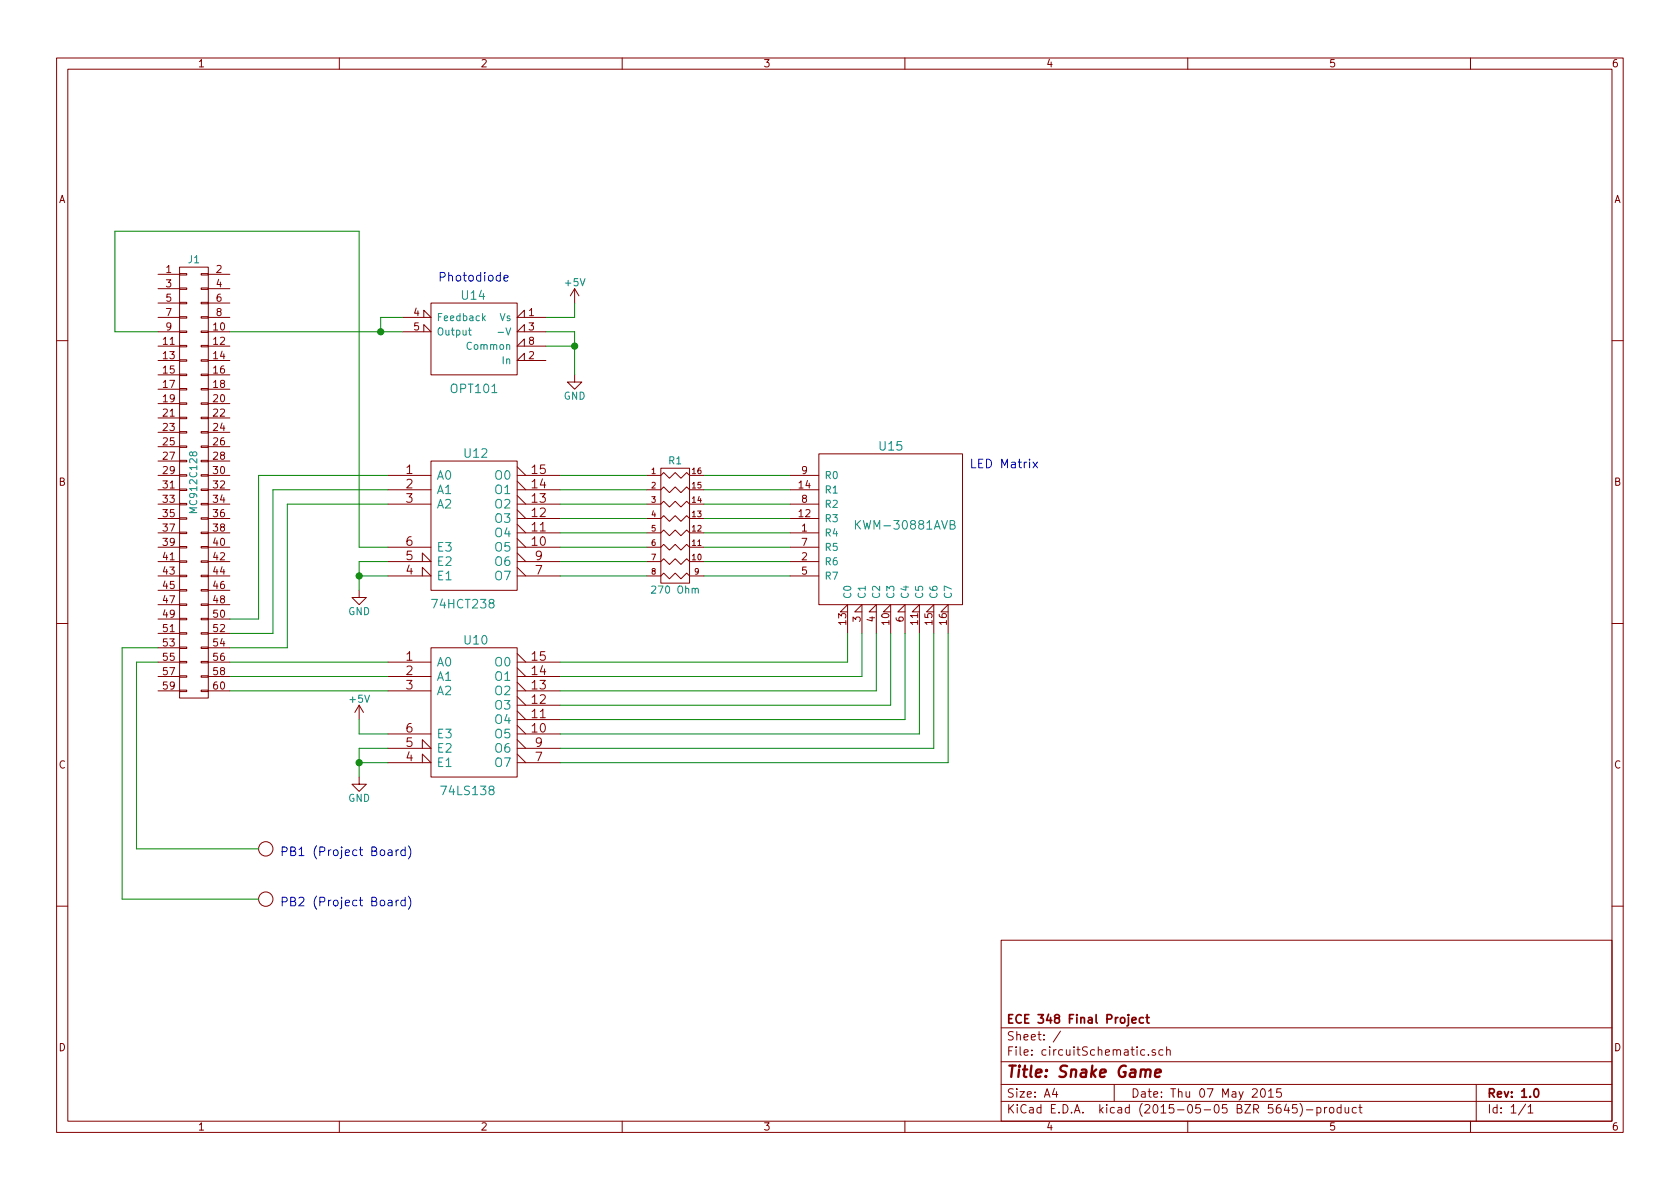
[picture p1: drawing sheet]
EESchema Schematic File Version 2
LIBS:power
LIBS:device
LIBS:transistors
LIBS:conn
LIBS:linear
LIBS:regul
LIBS:74xx
LIBS:cmos4000
LIBS:adc-dac
LIBS:memory
LIBS:xilinx
LIBS:microcontrollers
LIBS:dsp
LIBS:microchip
LIBS:analog_switches
LIBS:motorola
LIBS:texas
LIBS:intel
LIBS:audio
LIBS:interface
LIBS:digital-audio
LIBS:philips
LIBS:display
LIBS:cypress
LIBS:siliconi
LIBS:opto
LIBS:atmel
LIBS:contrib
LIBS:valves
LIBS:custom_comp
LIBS:circuitSchematic-cache
EELAYER 25 0
EELAYER END
$Descr A4 11693 8268
encoding utf-8
Sheet 1 1
Title "Snake Game"
Date "Thu 07 May 2015"
Rev "1.0"
Comp "ECE 348 Final Project"
Comment1 ""
Comment2 ""
Comment3 ""
Comment4 ""
$EndDescr
$Comp
L 74LS138 U12
U 1 1
P 3300 3650
F 0 "U12" H 3400 4150 60  0000 R CNN
F 1 "74HCT238" H 3450 3101 60  0000 R CNN
F 2 "" H 3300 3650 60  0000 C CNN
F 3 "" H 3300 3650 60  0000 C CNN
	1    3300 3650
	1    0    0    -1  
$EndComp
$Comp
L CONN_02X30 J1
U 1 1
P 1350 3350
F 0 "J1" H 1350 4900 50  0000 C CNN
F 1 "MC912C128" V 1350 3350 50  0000 C CNN
F 2 "" H 1350 2850 60  0000 C CNN
F 3 "" H 1350 2850 60  0000 C CNN
	1    1350 3350
	1    0    0    -1  
$EndComp
$Comp
L 74LS138 U10
U 1 1
P 3300 4950
F 0 "U10" H 3400 5450 60  0000 R CNN
F 1 "74LS138" H 3450 4401 60  0000 R CNN
F 2 "" H 3300 4950 60  0000 C CNN
F 3 "" H 3300 4950 60  0000 C CNN
	1    3300 4950
	1    0    0    -1  
$EndComp
$Comp
L KWM-30881AVB U15
U 1 1
P 6200 3650
F 0 "U15" H 6200 4200 60  0000 C CNN
F 1 "KWM-30881AVB" H 6300 3650 60  0000 C CNN
F 2 "" H 6300 3650 60  0000 C CNN
F 3 "" H 6300 3650 60  0000 C CNN
	1    6200 3650
	1    0    0    -1  
$EndComp
$Comp
L GND #PWR?
U 1 1
P 2500 5400
F 0 "#PWR?" H 2500 5150 50  0001 C CNN
F 1 "GND" H 2500 5250 50  0000 C CNN
F 2 "" H 2500 5400 60  0000 C CNN
F 3 "" H 2500 5400 60  0000 C CNN
	1    2500 5400
	1    0    0    -1  
$EndComp
$Comp
L +5V #PWR?
U 1 1
P 2500 5000
F 0 "#PWR?" H 2500 4850 50  0001 C CNN
F 1 "+5V" H 2500 5140 50  0000 C CNN
F 2 "" H 2500 5000 60  0000 C CNN
F 3 "" H 2500 5000 60  0000 C CNN
	1    2500 5000
	1    0    0    -1  
$EndComp
$Comp
L GND #PWR?
U 1 1
P 2500 4100
F 0 "#PWR?" H 2500 3850 50  0001 C CNN
F 1 "GND" H 2500 3950 50  0000 C CNN
F 2 "" H 2500 4100 60  0000 C CNN
F 3 "" H 2500 4100 60  0000 C CNN
	1    2500 4100
	1    0    0    -1  
$EndComp
Text Notes 6750 3250 0    60   ~ 0
LED Matrix
$Comp
L Circle H?
U 1 1
P 1850 5900
F 0 "H?" H 1656 5900 60  0001 C CNN
F 1 "PB1 (Project Board)" H 1850 5750 60  0001 C CNN
F 2 "" H 1850 5750 60  0000 C CNN
F 3 "" H 1850 5750 60  0000 C CNN
	1    1850 5900
	1    0    0    -1  
$EndComp
$Comp
L Circle H?
U 1 1
P 1850 6250
F 0 "H?" H 1656 6250 60  0001 C CNN
F 1 "PB1 (Project Board)" H 1850 6100 60  0001 C CNN
F 2 "" H 1850 6100 60  0000 C CNN
F 3 "" H 1850 6100 60  0000 C CNN
	1    1850 6250
	1    0    0    -1  
$EndComp
Text Notes 1950 5950 0    60   ~ 0
PB1 (Project Board)
Text Notes 1950 6300 0    60   ~ 0
PB2 (Project Board)
$Comp
L OPT101 U14
U 1 1
P 3300 2350
F 0 "U14" H 3306 2650 60  0000 C CNN
F 1 "OPT101" H 3300 2000 60  0000 C CNN
F 2 "" H 3300 2000 60  0000 C CNN
F 3 "" H 3300 2000 60  0000 C CNN
	1    3300 2350
	-1   0    0    -1  
$EndComp
$Comp
L GND #PWR?
U 1 1
P 4000 2600
F 0 "#PWR?" H 4000 2350 50  0001 C CNN
F 1 "GND" H 4000 2450 50  0000 C CNN
F 2 "" H 4000 2600 60  0000 C CNN
F 3 "" H 4000 2600 60  0000 C CNN
	1    4000 2600
	1    0    0    -1  
$EndComp
$Comp
L +5V #PWR?
U 1 1
P 4000 2100
F 0 "#PWR?" H 4000 1950 50  0001 C CNN
F 1 "+5V" H 4000 2240 50  0000 C CNN
F 2 "" H 4000 2100 60  0000 C CNN
F 3 "" H 4000 2100 60  0000 C CNN
	1    4000 2100
	1    0    0    -1  
$EndComp
Text Notes 3050 1950 0    60   ~ 0
Photodiode
Wire Wire Line
	1600 2300 2800 2300
Wire Wire Line
	850  6250 1800 6250
Wire Wire Line
	850  4500 850  6250
Wire Wire Line
	850  4500 1100 4500
Wire Wire Line
	950  5900 1800 5900
Wire Wire Line
	950  4600 950  5900
Wire Wire Line
	1100 4600 950  4600
Wire Wire Line
	2500 3800 2700 3800
Wire Wire Line
	2500 1600 2500 3800
Wire Wire Line
	800  1600 2500 1600
Wire Wire Line
	800  2300 800  1600
Wire Wire Line
	1100 2300 800  2300
Connection ~ 2500 4000
Wire Wire Line
	2700 3900 2500 3900
Wire Wire Line
	2500 3900 2500 4100
Wire Wire Line
	2700 4000 2500 4000
Wire Wire Line
	2500 5100 2500 5000
Wire Wire Line
	2700 5100 2500 5100
Connection ~ 2500 5300
Wire Wire Line
	2700 5200 2500 5200
Wire Wire Line
	2500 5200 2500 5400
Wire Wire Line
	2700 5300 2500 5300
Wire Wire Line
	1800 3300 2700 3300
Wire Wire Line
	1800 4300 1800 3300
Wire Wire Line
	1600 4300 1800 4300
Wire Wire Line
	1900 3400 2700 3400
Wire Wire Line
	1900 4400 1900 3400
Wire Wire Line
	1600 4400 1900 4400
Wire Wire Line
	2000 3500 2700 3500
Wire Wire Line
	2000 4500 2000 3500
Wire Wire Line
	1600 4500 2000 4500
Wire Wire Line
	1600 4600 2700 4600
Wire Wire Line
	1600 4700 2700 4700
Wire Wire Line
	1600 4800 2700 4800
Wire Wire Line
	6600 5300 6600 4400
Wire Wire Line
	3900 5300 6600 5300
Wire Wire Line
	6500 5200 6500 4400
Wire Wire Line
	3900 5200 6500 5200
Wire Wire Line
	6400 5100 6400 4400
Wire Wire Line
	3900 5100 6400 5100
Wire Wire Line
	6300 5000 6300 4400
Wire Wire Line
	3900 5000 6300 5000
Wire Wire Line
	6200 4900 6200 4400
Wire Wire Line
	3900 4900 6200 4900
Wire Wire Line
	6100 4800 6100 4400
Wire Wire Line
	3900 4800 6100 4800
Wire Wire Line
	6000 4700 6000 4400
Wire Wire Line
	3900 4700 6000 4700
Wire Wire Line
	5900 4600 5900 4400
Wire Wire Line
	3900 4600 5900 4600
Wire Wire Line
	2800 2200 2650 2200
Wire Wire Line
	2650 2200 2650 2300
Connection ~ 2650 2300
Wire Wire Line
	3800 2400 4000 2400
Wire Wire Line
	4000 2300 4000 2600
Wire Wire Line
	3800 2300 4000 2300
Connection ~ 4000 2400
Wire Wire Line
	3800 2200 4000 2200
Wire Wire Line
	4000 2200 4000 2100
$Comp
L R_PACK8 R1
U 1 1
P 4700 3650
F 0 "R1" H 4700 4100 50  0000 C CNN
F 1 "270 Ohm" H 4700 3200 50  0000 C CNN
F 2 "" H 4700 3650 60  0000 C CNN
F 3 "" H 4700 3650 60  0000 C CNN
	1    4700 3650
	1    0    0    -1  
$EndComp
Wire Wire Line
	3900 3300 4500 3300
Wire Wire Line
	4900 3300 5500 3300
Wire Wire Line
	3900 3400 4500 3400
Wire Wire Line
	4900 3400 5500 3400
Wire Wire Line
	3900 3500 4500 3500
Wire Wire Line
	4900 3500 5500 3500
Wire Wire Line
	3900 3600 4500 3600
Wire Wire Line
	4900 3600 5500 3600
Wire Wire Line
	4900 3700 5500 3700
Wire Wire Line
	3900 3700 4500 3700
Wire Wire Line
	3900 3800 4500 3800
Wire Wire Line
	4900 3800 5500 3800
Wire Wire Line
	3900 3900 4500 3900
Wire Wire Line
	4900 3900 5500 3900
Wire Wire Line
	3900 4000 4500 4000
Wire Wire Line
	4900 4000 5500 4000
$EndSCHEMATC
